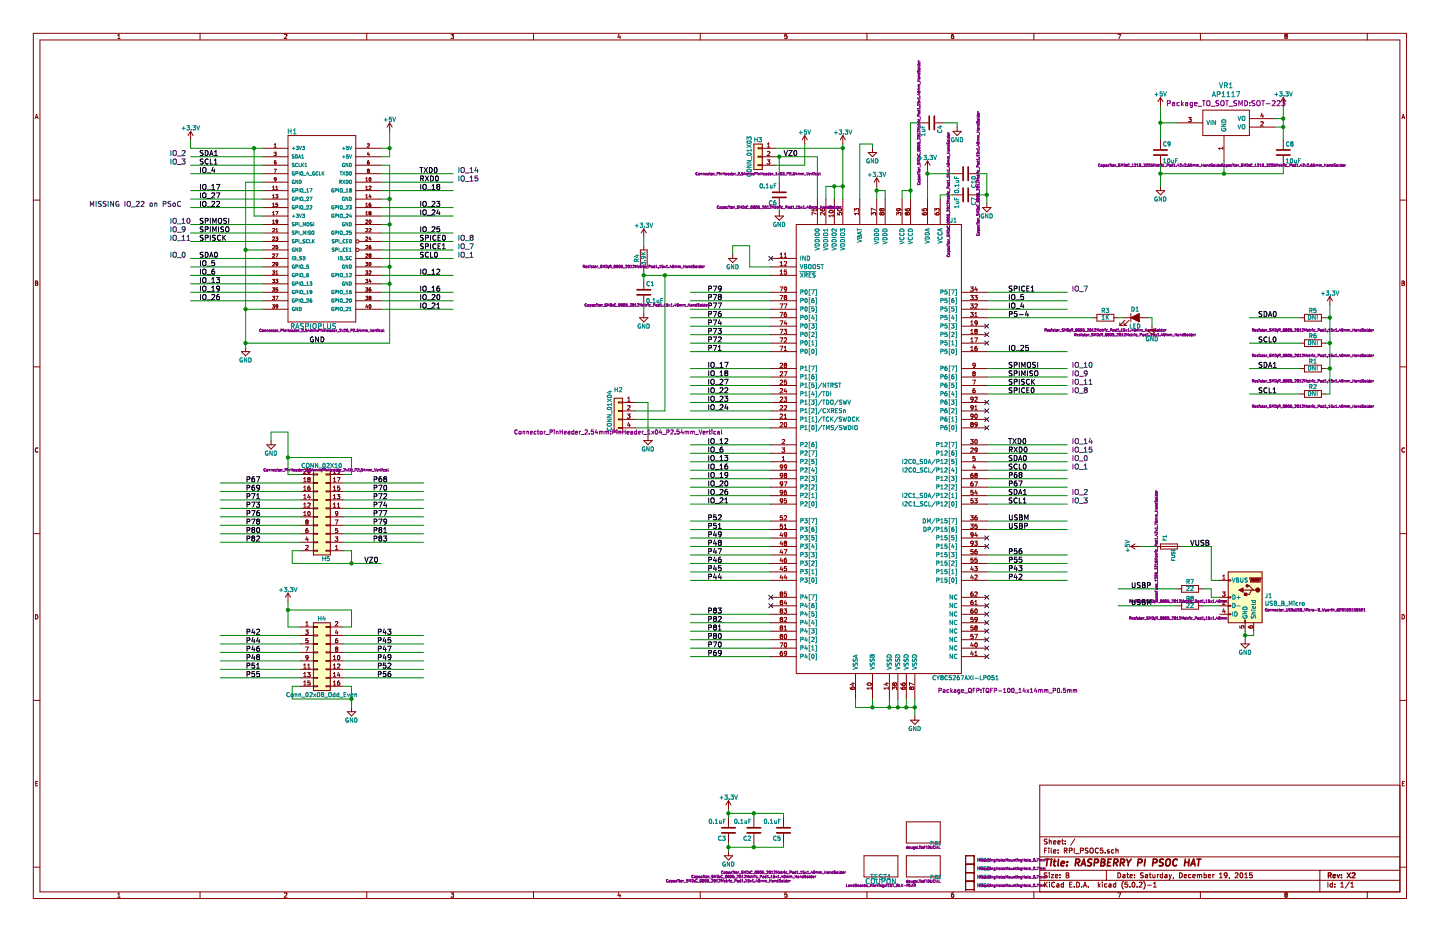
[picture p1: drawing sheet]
EESchema Schematic File Version 4
LIBS:RPI_PSOC5-cache
EELAYER 26 0
EELAYER END
$Descr B 17000 11000
encoding utf-8
Sheet 1 1
Title "RASPBERRY PI PSOC HAT"
Date "Saturday, December 19, 2015"
Rev "X2"
Comp ""
Comment1 ""
Comment2 ""
Comment3 ""
Comment4 ""
$EndDescr
Text Label 3650 4050 0    60   ~ 0
GND
Text Label 2350 1850 0    60   ~ 0
SDA1
Text Label 2350 1950 0    60   ~ 0
SCL1
Text Label 2350 2050 0    60   ~ 0
IO_4
Text Label 4950 2050 0    60   ~ 0
TXD0
Text Label 4950 2150 0    60   ~ 0
RXD0
Text Label 4950 2250 0    60   ~ 0
IO_18
Text Label 2350 2250 0    60   ~ 0
IO_17
Text Label 2350 2350 0    60   ~ 0
IO_27
Text Label 2350 2450 0    60   ~ 0
IO_22
Text Label 4950 2750 0    60   ~ 0
IO_25
Text Label 2350 2650 0    60   ~ 0
SPIMOSI
Text Label 2350 2750 0    60   ~ 0
SPIMISO
Text Label 2350 2850 0    60   ~ 0
SPISCK
Text Label 4950 2850 0    60   ~ 0
SPICE0
Text Label 4950 2950 0    60   ~ 0
SPICE1
$Comp
L RPI_PSOC5-rescue:COUPON-LandBoards TEST1
U 1 1
P 10400 10350
F 0 "TEST1" H 10400 10350 60  0000 C CNN
F 1 "COUPON" H 10400 10300 60  0000 C CNN
F 2 "LandBoards_Marking:TEST_BLK-REAR" H 10400 10250 30  0000 C CNN
F 3 "~" H 10400 10350 60  0000 C CNN
	1    10400 10350
	1    0    0    -1  
$EndComp
$Comp
L RPI_PSOC5-rescue:RASPIOPLUS-LandBoards_Conns H1
U 1 1
P 3800 2700
F 0 "H1" H 3450 3850 60  0000 C CNN
F 1 "RASPIOPLUS" H 3700 1550 60  0000 C CNN
F 2 "Connector_PinHeader_2.54mm:PinHeader_2x20_P2.54mm_Vertical" H 3800 1500 30  0000 C CNN
F 3 "~" H 3800 3050 60  0000 C CNN
	1    3800 2700
	1    0    0    -1  
$EndComp
Text Label 2350 3150 0    60   ~ 0
IO_5
Text Label 2350 3250 0    60   ~ 0
IO_6
Text Label 2350 3350 0    60   ~ 0
IO_13
Text Label 2350 3450 0    60   ~ 0
IO_19
Text Label 2350 3550 0    60   ~ 0
IO_26
Text Label 4950 3250 0    60   ~ 0
IO_12
Text Label 4950 3450 0    60   ~ 0
IO_16
Text Label 4950 3550 0    60   ~ 0
IO_20
Text Label 4950 3650 0    60   ~ 0
IO_21
$Comp
L RPI_PSOC5-rescue:MTG_HOLE-LandBoards MTG4
U 1 1
P 11450 10450
F 0 "MTG4" H 11530 10450 40  0000 L CNN
F 1 "CONN_1" H 11450 10505 30  0001 C CNN
F 2 "MountingHole:MountingHole_2.7mm" H 11950 10450 30  0000 C CNN
F 3 "" H 11450 10450 60  0000 C CNN
	1    11450 10450
	1    0    0    -1  
$EndComp
$Comp
L RPI_PSOC5-rescue:MTG_HOLE-LandBoards MTG3
U 1 1
P 11450 10350
F 0 "MTG3" H 11530 10350 40  0000 L CNN
F 1 "CONN_1" H 11450 10405 30  0001 C CNN
F 2 "MountingHole:MountingHole_2.7mm" H 11950 10350 30  0000 C CNN
F 3 "" H 11450 10350 60  0000 C CNN
	1    11450 10350
	1    0    0    -1  
$EndComp
$Comp
L RPI_PSOC5-rescue:MTG_HOLE-LandBoards MTG2
U 1 1
P 11450 10250
F 0 "MTG2" H 11530 10250 40  0000 L CNN
F 1 "CONN_1" H 11450 10305 30  0001 C CNN
F 2 "MountingHole:MountingHole_2.7mm" H 11950 10250 30  0000 C CNN
F 3 "" H 11450 10250 60  0000 C CNN
	1    11450 10250
	1    0    0    -1  
$EndComp
$Comp
L RPI_PSOC5-rescue:MTG_HOLE-LandBoards MTG1
U 1 1
P 11450 10150
F 0 "MTG1" H 11530 10150 40  0000 L CNN
F 1 "CONN_1" H 11450 10205 30  0001 C CNN
F 2 "MountingHole:MountingHole_2.7mm" H 11950 10150 30  0000 C CNN
F 3 "" H 11450 10150 60  0000 C CNN
	1    11450 10150
	1    0    0    -1  
$EndComp
Text Label 2350 3050 0    60   ~ 0
SDA0
Text Label 4950 3050 0    60   ~ 0
SCL0
$Comp
L Device:Fuse F1
U 1 1
P 13800 6450
F 0 "F1" H 13900 6500 40  0000 C CNN
F 1 "FUSE" H 13700 6400 40  0000 C CNN
F 2 "Fuse:Fuse_1206_3216Metric_Pad1.42x1.75mm_HandSolder" H 13800 6600 30  0000 C CNN
F 3 "~" H 13800 6450 60  0000 C CNN
	1    13800 6450
	0    -1   -1   0   
$EndComp
$Comp
L RPI_PSOC5-rescue:COUPON-LandBoards FID1
U 1 1
P 10900 9950
F 0 "FID1" H 10980 9950 40  0000 L CNN
F 1 "CONN_1" H 10900 10005 30  0001 C CNN
F 2 "dougsLib:FIDUCIAL" H 10900 9900 30  0000 C CNN
F 3 "" H 10900 9950 60  0000 C CNN
	1    10900 9950
	1    0    0    -1  
$EndComp
$Comp
L RPI_PSOC5-rescue:COUPON-LandBoards FID2
U 1 1
P 10900 10350
F 0 "FID2" H 10980 10350 40  0000 L CNN
F 1 "CONN_1" H 10900 10405 30  0001 C CNN
F 2 "dougsLib:FIDUCIAL" H 10900 10300 30  0000 C CNN
F 3 "" H 10900 10350 60  0000 C CNN
	1    10900 10350
	1    0    0    -1  
$EndComp
$Comp
L power:GND #PWR02
U 1 1
P 7650 5150
F 0 "#PWR02" H 7650 4900 50  0001 C CNN
F 1 "GND" H 7650 5000 50  0000 C CNN
F 2 "" H 7650 5150 60  0000 C CNN
F 3 "" H 7650 5150 60  0000 C CNN
	1    7650 5150
	1    0    0    -1  
$EndComp
Text Label 11900 4450 0    60   ~ 0
SPIMISO
Text Label 11900 4350 0    60   ~ 0
SPIMOSI
Text Label 11900 4550 0    60   ~ 0
SPISCK
Text Label 11900 4650 0    60   ~ 0
SPICE0
$Comp
L power:GND #PWR03
U 1 1
P 10800 8450
F 0 "#PWR03" H 10800 8200 50  0001 C CNN
F 1 "GND" H 10800 8300 50  0000 C CNN
F 2 "" H 10800 8450 60  0000 C CNN
F 3 "" H 10800 8450 60  0000 C CNN
	1    10800 8450
	1    0    0    -1  
$EndComp
$Comp
L power:+5V #PWR04
U 1 1
P 9500 1700
F 0 "#PWR04" H 9500 1550 50  0001 C CNN
F 1 "+5V" H 9500 1840 50  0000 C CNN
F 2 "" H 9500 1700 60  0000 C CNN
F 3 "" H 9500 1700 60  0000 C CNN
	1    9500 1700
	1    0    0    -1  
$EndComp
$Comp
L power:+3.3V #PWR05
U 1 1
P 2250 1650
F 0 "#PWR05" H 2250 1500 50  0001 C CNN
F 1 "+3.3V" H 2250 1790 50  0000 C CNN
F 2 "" H 2250 1650 60  0000 C CNN
F 3 "" H 2250 1650 60  0000 C CNN
	1    2250 1650
	1    0    0    -1  
$EndComp
$Comp
L power:+5V #PWR06
U 1 1
P 4600 1550
F 0 "#PWR06" H 4600 1400 50  0001 C CNN
F 1 "+5V" H 4600 1690 50  0000 C CNN
F 2 "" H 4600 1550 60  0000 C CNN
F 3 "" H 4600 1550 60  0000 C CNN
	1    4600 1550
	1    0    0    -1  
$EndComp
$Comp
L power:+3.3V #PWR08
U 1 1
P 9950 1700
F 0 "#PWR08" H 9950 1550 50  0001 C CNN
F 1 "+3.3V" H 9950 1840 50  0000 C CNN
F 2 "" H 9950 1700 60  0000 C CNN
F 3 "" H 9950 1700 60  0000 C CNN
	1    9950 1700
	1    0    0    -1  
$EndComp
$Comp
L power:GND #PWR010
U 1 1
P 11300 1500
F 0 "#PWR010" H 11300 1250 50  0001 C CNN
F 1 "GND" H 11300 1350 50  0000 C CNN
F 2 "" H 11300 1500 60  0000 C CNN
F 3 "" H 11300 1500 60  0000 C CNN
	1    11300 1500
	1    0    0    -1  
$EndComp
$Comp
L Connector_Generic:Conn_01x03 H3
U 1 1
P 8950 1850
F 0 "H3" H 8950 2050 50  0000 C CNN
F 1 "CONN_01X03" V 9050 1850 50  0000 C CNN
F 2 "Connector_PinHeader_2.54mm:PinHeader_1x03_P2.54mm_Vertical" H 8950 1650 30  0000 C CNN
F 3 "" H 8950 1850 60  0000 C CNN
	1    8950 1850
	-1   0    0    -1  
$EndComp
Text Label 11900 4150 0    60   ~ 0
IO_25
Text Label 9250 1850 0    60   ~ 0
VZ0
Text Label 11900 5450 0    60   ~ 0
SDA0
Text Label 11900 5550 0    60   ~ 0
SCL0
Text Label 11900 3650 0    60   ~ 0
IO_4
Text Label 11900 5250 0    60   ~ 0
TXD0
Text Label 11900 5350 0    60   ~ 0
RXD0
Text Label 8350 4450 0    60   ~ 0
IO_18
Text Label 8350 4350 0    60   ~ 0
IO_17
Text Label 8350 4550 0    60   ~ 0
IO_27
Text Label 11900 3450 0    60   ~ 0
SPICE1
Text Label 11900 3550 0    60   ~ 0
IO_5
Text Label 8350 5350 0    60   ~ 0
IO_6
Text Label 8350 5250 0    60   ~ 0
IO_12
Text Label 8350 5450 0    60   ~ 0
IO_13
Text Label 8350 5550 0    60   ~ 0
IO_16
Text Label 8350 5650 0    60   ~ 0
IO_19
Text Label 8350 5750 0    60   ~ 0
IO_20
Text Label 8350 5850 0    60   ~ 0
IO_26
Text Label 8350 5950 0    60   ~ 0
IO_21
Text Label 11900 6850 0    60   ~ 0
P42
Text Label 11900 6750 0    60   ~ 0
P43
Text Label 8350 6850 0    60   ~ 0
P44
Text Label 8350 6750 0    60   ~ 0
P45
Text Label 8350 6650 0    60   ~ 0
P46
Text Label 8350 6550 0    60   ~ 0
P47
Text Label 8350 6450 0    60   ~ 0
P48
Text Label 8350 6350 0    60   ~ 0
P49
Text Label 2900 7500 0    60   ~ 0
P42
Text Label 4450 7500 0    60   ~ 0
P43
Text Label 2900 7600 0    60   ~ 0
P44
Text Label 4450 7600 0    60   ~ 0
P45
Text Label 2900 7700 0    60   ~ 0
P46
Text Label 4450 7700 0    60   ~ 0
P47
Text Label 2900 7800 0    60   ~ 0
P48
Text Label 4450 7800 0    60   ~ 0
P49
Text Label 8350 6250 0    60   ~ 0
P51
Text Label 8350 6150 0    60   ~ 0
P52
Text Label 2900 7900 0    60   ~ 0
P51
Text Label 4450 7900 0    60   ~ 0
P52
NoConn ~ 11650 7750
NoConn ~ 11650 7650
NoConn ~ 11650 7550
NoConn ~ 11650 7450
NoConn ~ 11650 7350
NoConn ~ 11650 7250
NoConn ~ 11650 7150
NoConn ~ 11650 7050
Text Label 11900 6650 0    60   ~ 0
P55
Text Label 11900 6550 0    60   ~ 0
P56
Text Label 2900 8000 0    60   ~ 0
P55
Text Label 4450 8000 0    60   ~ 0
P56
$Comp
L power:GND #PWR012
U 1 1
P 4150 8350
F 0 "#PWR012" H 4150 8100 50  0001 C CNN
F 1 "GND" H 4150 8200 50  0000 C CNN
F 2 "" H 4150 8350 60  0000 C CNN
F 3 "" H 4150 8350 60  0000 C CNN
	1    4150 8350
	1    0    0    -1  
$EndComp
$Comp
L Connector_Generic:Conn_02x10_Odd_Even H5
U 1 1
P 3850 6100
F 0 "H5" H 3850 6600 50  0000 C CNN
F 1 "CONN_02X10" H 3900 5500 50  0000 C CNN
F 2 "Connector_PinHeader_2.54mm:PinHeader_2x10_P2.54mm_Vertical" H 3850 5550 30  0000 C CNN
F 3 "" H 3850 4900 60  0000 C CNN
	1    3850 6100
	-1   0    0    1   
$EndComp
$Comp
L power:GND #PWR013
U 1 1
P 3200 5200
F 0 "#PWR013" H 3200 4950 50  0001 C CNN
F 1 "GND" H 3200 5050 50  0000 C CNN
F 2 "" H 3200 5200 60  0000 C CNN
F 3 "" H 3200 5200 60  0000 C CNN
	1    3200 5200
	1    0    0    -1  
$EndComp
Text Label 4300 6650 0    60   ~ 0
VZ0
Text Label 11900 5750 0    60   ~ 0
P67
Text Label 11900 5650 0    60   ~ 0
P68
Text Label 2900 5700 0    60   ~ 0
P67
Text Label 4400 5700 0    60   ~ 0
P68
Text Label 8350 7750 0    60   ~ 0
P69
Text Label 8350 7650 0    60   ~ 0
P70
Text Label 8350 4150 0    60   ~ 0
P71
Text Label 8350 4050 0    60   ~ 0
P72
Text Label 8350 3950 0    60   ~ 0
P73
Text Label 8350 3850 0    60   ~ 0
P74
Text Label 8350 3750 0    60   ~ 0
P76
Text Label 8350 3650 0    60   ~ 0
P77
Text Label 2900 5900 0    60   ~ 0
P71
Text Label 4400 5900 0    60   ~ 0
P72
Text Label 2900 6000 0    60   ~ 0
P73
Text Label 4400 6000 0    60   ~ 0
P74
Text Label 2900 6100 0    60   ~ 0
P76
Text Label 4400 6100 0    60   ~ 0
P77
Text Label 2900 5800 0    60   ~ 0
P69
Text Label 4400 5800 0    60   ~ 0
P70
Text Label 8350 3550 0    60   ~ 0
P78
Text Label 8350 3450 0    60   ~ 0
P79
Text Label 2900 6200 0    60   ~ 0
P78
Text Label 4400 6200 0    60   ~ 0
P79
Text Label 8350 7550 0    60   ~ 0
P80
Text Label 8350 7450 0    60   ~ 0
P81
Text Label 8350 7350 0    60   ~ 0
P82
Text Label 8350 7250 0    60   ~ 0
P83
Text Label 2900 6300 0    60   ~ 0
P80
Text Label 4400 6300 0    60   ~ 0
P81
Text Label 2900 6400 0    60   ~ 0
P82
Text Label 4400 6400 0    60   ~ 0
P83
NoConn ~ 9100 3050
NoConn ~ 11650 4750
NoConn ~ 11650 4850
NoConn ~ 11650 4950
NoConn ~ 11650 5050
$Comp
L power:GND #PWR015
U 1 1
P 10300 1750
F 0 "#PWR015" H 10300 1500 50  0001 C CNN
F 1 "GND" H 10300 1600 50  0000 C CNN
F 2 "" H 10300 1750 60  0000 C CNN
F 3 "" H 10300 1750 60  0000 C CNN
	1    10300 1750
	1    0    0    -1  
$EndComp
$Comp
L Device:R R4
U 1 1
P 7600 3050
F 0 "R4" V 7680 3050 50  0000 C CNN
F 1 "3.9K" V 7600 3050 50  0000 C CNN
F 2 "Resistor_SMD:R_0805_2012Metric_Pad1.15x1.40mm_HandSolder" H 7600 3150 30  0000 C CNN
F 3 "" H 7600 3050 30  0000 C CNN
	1    7600 3050
	-1   0    0    1   
$EndComp
$Comp
L power:+3.3V #PWR016
U 1 1
P 7600 2800
F 0 "#PWR016" H 7600 2650 50  0001 C CNN
F 1 "+3.3V" H 7600 2940 50  0000 C CNN
F 2 "" H 7600 2800 60  0000 C CNN
F 3 "" H 7600 2800 60  0000 C CNN
	1    7600 2800
	1    0    0    -1  
$EndComp
$Comp
L Device:C C1
U 1 1
P 7600 3450
F 0 "C1" H 7625 3550 50  0000 L CNN
F 1 "0.1uF" H 7625 3350 50  0000 L CNN
F 2 "Capacitor_SMD:C_0805_2012Metric_Pad1.15x1.40mm_HandSolder" H 7638 3300 30  0000 C CNN
F 3 "" H 7600 3450 60  0000 C CNN
	1    7600 3450
	1    0    0    -1  
$EndComp
$Comp
L power:GND #PWR017
U 1 1
P 7600 3700
F 0 "#PWR017" H 7600 3450 50  0001 C CNN
F 1 "GND" H 7600 3550 50  0000 C CNN
F 2 "" H 7600 3700 60  0000 C CNN
F 3 "" H 7600 3700 60  0000 C CNN
	1    7600 3700
	1    0    0    -1  
$EndComp
$Comp
L Device:R R3
U 1 1
P 13050 3750
F 0 "R3" V 13130 3750 50  0000 C CNN
F 1 "1K" V 13050 3750 50  0000 C CNN
F 2 "Resistor_SMD:R_0805_2012Metric_Pad1.15x1.40mm_HandSolder" V 12900 3750 30  0000 C CNN
F 3 "" H 13050 3750 30  0000 C CNN
	1    13050 3750
	0    -1   -1   0   
$EndComp
$Comp
L Device:LED_ALT D1
U 1 1
P 13400 3750
F 0 "D1" H 13400 3850 50  0000 C CNN
F 1 "LED" H 13400 3650 50  0000 C CNN
F 2 "Resistor_SMD:R_0805_2012Metric_Pad1.15x1.40mm_HandSolder" H 13400 3550 30  0000 C CNN
F 3 "" H 13400 3750 60  0000 C CNN
	1    13400 3750
	1    0    0    -1  
$EndComp
$Comp
L power:GND #PWR018
U 1 1
P 13600 3850
F 0 "#PWR018" H 13600 3600 50  0001 C CNN
F 1 "GND" H 13600 3700 50  0000 C CNN
F 2 "" H 13600 3850 60  0000 C CNN
F 3 "" H 13600 3850 60  0000 C CNN
	1    13600 3850
	1    0    0    -1  
$EndComp
$Comp
L power:GND #PWR019
U 1 1
P 8650 3000
F 0 "#PWR019" H 8650 2750 50  0001 C CNN
F 1 "GND" H 8650 2850 50  0000 C CNN
F 2 "" H 8650 3000 60  0000 C CNN
F 3 "" H 8650 3000 60  0000 C CNN
	1    8650 3000
	1    0    0    -1  
$EndComp
$Comp
L Device:C C10
U 1 1
P 11400 2050
F 0 "C10" H 11425 2150 50  0000 L CNN
F 1 "0.1uF" H 11425 1950 50  0000 L CNN
F 2 "Capacitor_SMD:C_0805_2012Metric_Pad1.15x1.40mm_HandSolder" H 11400 2200 30  0000 C CNN
F 3 "" H 11400 2050 60  0000 C CNN
	1    11400 2050
	0    1    1    0   
$EndComp
$Comp
L Device:C C4
U 1 1
P 11000 1450
F 0 "C4" H 11025 1550 50  0000 L CNN
F 1 "1uF" H 11025 1350 50  0000 L CNN
F 2 "Capacitor_SMD:C_0805_2012Metric_Pad1.15x1.40mm_HandSolder" H 11000 1300 30  0000 C CNN
F 3 "" H 11000 1450 60  0000 C CNN
	1    11000 1450
	0    1    1    0   
$EndComp
$Comp
L Device:C C7
U 1 1
P 11400 2300
F 0 "C7" H 11425 2400 50  0000 L CNN
F 1 "1uF" H 11425 2200 50  0000 L CNN
F 2 "Capacitor_SMD:C_0805_2012Metric_Pad1.15x1.40mm_HandSolder" H 11400 2100 30  0000 C CNN
F 3 "" H 11400 2300 60  0000 C CNN
	1    11400 2300
	0    1    1    0   
$EndComp
Text Label 11900 3750 0    60   ~ 0
P5-4
Wire Wire Line
	2250 1750 3000 1750
Connection ~ 3000 1750
Wire Wire Line
	3100 1950 2250 1950
Wire Wire Line
	3100 2050 2250 2050
Wire Wire Line
	3100 2250 2250 2250
Wire Wire Line
	3100 2350 2250 2350
Wire Wire Line
	3100 2450 2250 2450
Wire Wire Line
	3100 1850 2250 1850
Wire Wire Line
	3100 2650 2250 2650
Wire Wire Line
	3100 2750 2250 2750
Wire Wire Line
	3100 3150 2250 3150
Wire Wire Line
	5350 2050 4500 2050
Wire Wire Line
	5350 2150 4500 2150
Wire Wire Line
	5350 2250 4500 2250
Wire Wire Line
	5350 2450 4500 2450
Wire Wire Line
	5350 2550 4500 2550
Wire Wire Line
	5350 2750 4500 2750
Wire Wire Line
	5350 2850 4500 2850
Wire Wire Line
	5350 2950 4500 2950
Wire Wire Line
	3000 1750 3000 2550
Wire Wire Line
	3000 2550 3100 2550
Wire Wire Line
	3100 2150 2900 2150
Wire Wire Line
	2900 2150 2900 2950
Wire Wire Line
	2900 2950 3100 2950
Wire Wire Line
	4600 4050 2900 4050
Wire Wire Line
	4600 1950 4600 2350
Wire Wire Line
	4600 1950 4500 1950
Connection ~ 2900 2950
Wire Wire Line
	4500 2350 4600 2350
Connection ~ 4600 2350
Wire Wire Line
	4500 2650 4600 2650
Connection ~ 4600 2650
Wire Wire Line
	4500 3150 4600 3150
Connection ~ 4600 3150
Wire Wire Line
	4500 3350 4600 3350
Connection ~ 4600 3350
Wire Wire Line
	3100 3650 2900 3650
Connection ~ 2900 3650
Wire Wire Line
	3100 2850 2250 2850
Wire Wire Line
	3100 3250 2250 3250
Wire Wire Line
	3100 3350 2250 3350
Wire Wire Line
	3100 3450 2250 3450
Wire Wire Line
	3100 3550 2250 3550
Wire Wire Line
	5350 3250 4500 3250
Wire Wire Line
	5350 3550 4500 3550
Wire Wire Line
	5350 3650 4500 3650
Wire Wire Line
	5350 3450 4500 3450
Wire Wire Line
	2250 1750 2250 1650
Wire Wire Line
	3100 3050 2250 3050
Wire Wire Line
	4500 3050 5350 3050
Wire Wire Line
	4500 1850 4600 1850
Wire Wire Line
	4600 1850 4600 1750
Wire Wire Line
	4500 1750 4600 1750
Connection ~ 4600 1750
Wire Wire Line
	9100 5050 7500 5050
Wire Wire Line
	7500 4950 9100 4950
Wire Wire Line
	7500 4750 7650 4750
Wire Wire Line
	7650 4750 7650 5150
Wire Wire Line
	11650 4650 12600 4650
Wire Wire Line
	12600 4550 11650 4550
Wire Wire Line
	12600 4450 11650 4450
Wire Wire Line
	11650 4350 12600 4350
Wire Wire Line
	10500 8350 10500 8250
Wire Wire Line
	10100 8350 10300 8350
Wire Wire Line
	10800 8250 10800 8350
Wire Wire Line
	10700 8250 10700 8350
Connection ~ 10700 8350
Wire Wire Line
	10600 8250 10600 8350
Connection ~ 10600 8350
Connection ~ 10800 8350
Wire Wire Line
	10350 2200 10350 2250
Wire Wire Line
	10450 2350 10450 2250
Wire Wire Line
	10450 2250 10350 2250
Connection ~ 10350 2250
Wire Wire Line
	9750 2200 9750 2350
Wire Wire Line
	9850 2200 9750 2200
Wire Wire Line
	9950 1700 9950 1750
Wire Wire Line
	9650 1850 9650 2350
Wire Wire Line
	9500 1700 9500 1950
Wire Wire Line
	10650 2350 10650 2250
Wire Wire Line
	10650 2250 10750 2250
Wire Wire Line
	10750 1450 10850 1450
Wire Wire Line
	10750 1450 10750 2250
Connection ~ 10750 2250
Wire Wire Line
	11300 1450 11300 1500
Wire Wire Line
	11150 1450 11300 1450
Wire Wire Line
	11100 2350 11100 2300
Wire Wire Line
	11100 2300 11250 2300
Wire Wire Line
	11550 2300 11650 2300
Wire Wire Line
	11650 2050 11650 2300
Wire Wire Line
	10950 2000 10950 2050
Connection ~ 11650 2300
Wire Wire Line
	11550 2050 11650 2050
Wire Wire Line
	11250 2050 10950 2050
Wire Wire Line
	9150 1950 9500 1950
Wire Wire Line
	11650 4150 12600 4150
Wire Wire Line
	11650 5450 12600 5450
Wire Wire Line
	11650 5550 12600 5550
Wire Wire Line
	11650 3650 12600 3650
Wire Wire Line
	11650 5250 12600 5250
Wire Wire Line
	11650 5350 12600 5350
Wire Wire Line
	8150 4350 9100 4350
Wire Wire Line
	8150 4450 9100 4450
Wire Wire Line
	8150 4550 9100 4550
Wire Wire Line
	11650 3450 12600 3450
Wire Wire Line
	11650 3550 12600 3550
Wire Wire Line
	8150 5350 9100 5350
Wire Wire Line
	8150 5250 9100 5250
Wire Wire Line
	8150 5450 9100 5450
Wire Wire Line
	8150 5550 9100 5550
Wire Wire Line
	8150 5750 9100 5750
Wire Wire Line
	8150 5650 9100 5650
Wire Wire Line
	8150 5950 9100 5950
Wire Wire Line
	8150 5850 9100 5850
Wire Wire Line
	8150 6150 9100 6150
Wire Wire Line
	8150 6350 9100 6350
Wire Wire Line
	8150 6250 9100 6250
Wire Wire Line
	8150 6550 9100 6550
Wire Wire Line
	8150 6450 9100 6450
Wire Wire Line
	8150 6650 9100 6650
Wire Wire Line
	8150 6850 9100 6850
Wire Wire Line
	8150 6750 9100 6750
Wire Wire Line
	11650 6650 12600 6650
Wire Wire Line
	11650 6550 12600 6550
Wire Wire Line
	11650 6850 12600 6850
Wire Wire Line
	11650 6750 12600 6750
Wire Wire Line
	4050 7900 5000 7900
Wire Wire Line
	2600 7500 3550 7500
Wire Wire Line
	2600 7800 3550 7800
Wire Wire Line
	2600 7700 3550 7700
Wire Wire Line
	2600 7600 3550 7600
Wire Wire Line
	4050 8000 5000 8000
Wire Wire Line
	4050 7500 5000 7500
Wire Wire Line
	4050 7800 5000 7800
Wire Wire Line
	4050 7700 5000 7700
Wire Wire Line
	4050 7600 5000 7600
Wire Wire Line
	2600 7900 3550 7900
Wire Wire Line
	2600 8000 3550 8000
Wire Wire Line
	8150 7250 9100 7250
Wire Wire Line
	8150 7450 9100 7450
Wire Wire Line
	8150 7350 9100 7350
Wire Wire Line
	8150 7550 9100 7550
Wire Wire Line
	8150 7750 9100 7750
Wire Wire Line
	8150 7650 9100 7650
Wire Wire Line
	11650 5650 12600 5650
Wire Wire Line
	11650 5850 12600 5850
Wire Wire Line
	11650 5750 12600 5750
Wire Wire Line
	11650 5950 12600 5950
Wire Wire Line
	4050 8100 4150 8100
Wire Wire Line
	3450 8100 3550 8100
Wire Wire Line
	3450 8250 4150 8250
Connection ~ 4150 8250
Wire Wire Line
	2600 5700 3550 5700
Wire Wire Line
	2600 6100 3550 6100
Wire Wire Line
	2600 6000 3550 6000
Wire Wire Line
	2600 5900 3550 5900
Wire Wire Line
	2600 6200 3550 6200
Wire Wire Line
	2600 6300 3550 6300
Wire Wire Line
	2600 5800 3550 5800
Wire Wire Line
	3450 6500 3550 6500
Wire Wire Line
	3450 6650 4150 6650
Wire Wire Line
	4050 6500 4150 6500
Connection ~ 4150 6650
Wire Wire Line
	4050 5700 5000 5700
Wire Wire Line
	4050 6000 5000 6000
Wire Wire Line
	4050 5900 5000 5900
Wire Wire Line
	4050 5800 5000 5800
Wire Wire Line
	4050 6100 5000 6100
Wire Wire Line
	4050 6200 5000 6200
Wire Wire Line
	4050 6300 5000 6300
Wire Wire Line
	4050 7400 4150 7400
Wire Wire Line
	4150 7400 4150 7200
Wire Wire Line
	4150 7200 3400 7200
Wire Wire Line
	3550 7400 3400 7400
Wire Wire Line
	3400 7400 3400 7200
Connection ~ 3400 7200
Wire Wire Line
	4150 5400 4150 5600
Wire Wire Line
	3400 5100 3400 5400
Wire Wire Line
	3400 5600 3400 5400
Connection ~ 3400 5400
Wire Wire Line
	3400 5600 3550 5600
Wire Wire Line
	4150 5600 4050 5600
Wire Wire Line
	8150 3850 9100 3850
Wire Wire Line
	8150 3950 9100 3950
Wire Wire Line
	8150 4050 9100 4050
Wire Wire Line
	8150 4150 9100 4150
Wire Wire Line
	8150 3450 9100 3450
Wire Wire Line
	8150 3550 9100 3550
Wire Wire Line
	8150 3650 9100 3650
Wire Wire Line
	8150 3750 9100 3750
Wire Wire Line
	3450 6500 3450 6650
Wire Wire Line
	4150 6500 4150 6650
Wire Wire Line
	2600 6400 3550 6400
Wire Wire Line
	4050 6400 5000 6400
Wire Wire Line
	7850 4850 7500 4850
Wire Wire Line
	7600 3250 7850 3250
Wire Wire Line
	7850 3250 7850 4850
Wire Wire Line
	10300 8250 10300 8350
Connection ~ 10500 8350
Wire Wire Line
	8850 3150 9100 3150
Wire Wire Line
	10100 8350 10100 8250
Connection ~ 10300 8350
Wire Wire Line
	10150 2350 10150 1700
Wire Wire Line
	10150 1700 10300 1700
Wire Wire Line
	10300 1700 10300 1750
Connection ~ 7850 3250
Wire Wire Line
	7600 2900 7600 2800
Wire Wire Line
	7600 3200 7600 3250
Connection ~ 7600 3250
Wire Wire Line
	7600 3600 7600 3700
Wire Wire Line
	11650 3750 12900 3750
Wire Wire Line
	13200 3750 13250 3750
Wire Wire Line
	13550 3750 13600 3750
Wire Wire Line
	13600 3750 13600 3850
Connection ~ 9950 1750
Wire Wire Line
	8850 3150 8850 2900
Wire Wire Line
	8850 2900 8650 2900
Wire Wire Line
	8650 2900 8650 3000
NoConn ~ 11650 6350
$Comp
L power:GND #PWR020
U 1 1
P 11650 2400
F 0 "#PWR020" H 11650 2150 50  0001 C CNN
F 1 "GND" H 11650 2250 50  0000 C CNN
F 2 "" H 11650 2400 60  0000 C CNN
F 3 "" H 11650 2400 60  0000 C CNN
	1    11650 2400
	1    0    0    -1  
$EndComp
$Comp
L power:GND #PWR021
U 1 1
P 2900 4100
F 0 "#PWR021" H 2900 3850 50  0001 C CNN
F 1 "GND" H 2900 3950 50  0000 C CNN
F 2 "" H 2900 4100 60  0000 C CNN
F 3 "" H 2900 4100 60  0000 C CNN
	1    2900 4100
	1    0    0    -1  
$EndComp
Connection ~ 2900 4050
Connection ~ 10950 2050
NoConn ~ 9100 7050
NoConn ~ 9100 7150
NoConn ~ 11650 6450
NoConn ~ 11650 3850
NoConn ~ 11650 3950
NoConn ~ 11650 4050
$Comp
L Connector_Generic:Conn_01x04 H2
U 1 1
P 7300 4850
F 0 "H2" H 7300 5100 50  0000 C CNN
F 1 "CONN_01X04" V 7400 4850 50  0000 C CNN
F 2 "Connector_PinHeader_2.54mm:PinHeader_1x04_P2.54mm_Vertical" H 7300 4600 50  0000 C CNN
F 3 "" H 7300 4850 50  0000 C CNN
	1    7300 4850
	-1   0    0    -1  
$EndComp
Wire Wire Line
	3000 1750 3100 1750
Wire Wire Line
	2900 2950 2900 3650
Wire Wire Line
	4600 2350 4600 2650
Wire Wire Line
	4600 2650 4600 3150
Wire Wire Line
	4600 3150 4600 3350
Wire Wire Line
	4600 3350 4600 4050
Wire Wire Line
	2900 3650 2900 4050
Wire Wire Line
	4600 1750 4600 1550
Wire Wire Line
	10700 8350 10800 8350
Wire Wire Line
	10600 8350 10700 8350
Wire Wire Line
	10800 8350 10800 8450
Wire Wire Line
	10350 2250 10350 2350
Wire Wire Line
	10750 2250 10750 2350
Wire Wire Line
	11650 2300 11650 2400
Wire Wire Line
	4150 8100 4150 8250
Wire Wire Line
	3450 8100 3450 8250
Wire Wire Line
	4150 8250 4150 8350
Wire Wire Line
	4150 6650 4500 6650
Wire Wire Line
	3400 7200 3400 7100
Wire Wire Line
	3400 5400 4150 5400
Wire Wire Line
	10500 8350 10600 8350
Wire Wire Line
	10300 8350 10500 8350
Wire Wire Line
	7850 3250 9100 3250
Wire Wire Line
	7600 3250 7600 3300
Wire Wire Line
	9850 2200 9850 2350
Wire Wire Line
	9950 1750 9950 2200
Wire Wire Line
	2900 4050 2900 4100
Wire Wire Line
	10950 2050 10950 2350
Text Label 11900 5850 0    60   ~ 0
SDA1
Text Label 11900 5950 0    60   ~ 0
SCL1
$Comp
L Device:R R8
U 1 1
P 14050 7150
F 0 "R8" V 14130 7150 50  0000 C CNN
F 1 "22" V 14050 7150 50  0000 C CNN
F 2 "Resistor_SMD:R_0805_2012Metric_Pad1.15x1.40mm_HandSolder" V 13900 7150 30  0000 C CNN
F 3 "" H 14050 7150 30  0000 C CNN
	1    14050 7150
	0    -1   -1   0   
$EndComp
$Comp
L Device:R R7
U 1 1
P 14050 6950
F 0 "R7" V 14130 6950 50  0000 C CNN
F 1 "22" V 14050 6950 50  0000 C CNN
F 2 "Resistor_SMD:R_0805_2012Metric_Pad1.15x1.40mm_HandSolder" V 13900 6950 30  0000 C CNN
F 3 "" H 14050 6950 30  0000 C CNN
	1    14050 6950
	0    -1   -1   0   
$EndComp
Wire Wire Line
	14300 6950 14200 6950
Wire Wire Line
	13900 7150 13200 7150
Wire Wire Line
	13900 6950 13200 6950
Text Label 13350 7150 0    60   ~ 0
USBM
Text Label 13350 6950 0    60   ~ 0
USBP
Wire Wire Line
	12600 6150 11650 6150
Wire Wire Line
	12600 6250 11650 6250
Text Label 11900 6150 0    60   ~ 0
USBM
Text Label 11900 6250 0    60   ~ 0
USBP
Wire Wire Line
	14300 6850 14400 6850
Wire Wire Line
	13650 6450 13450 6450
$Comp
L power:+5V #PWR01
U 1 1
P 13450 6450
F 0 "#PWR01" H 13450 6300 50  0001 C CNN
F 1 "+5V" H 13450 6590 50  0000 C CNN
F 2 "" H 13450 6450 60  0000 C CNN
F 3 "" H 13450 6450 60  0000 C CNN
	1    13450 6450
	0    -1   -1   0   
$EndComp
$Comp
L power:GND #PWR07
U 1 1
P 14700 7550
F 0 "#PWR07" H 14700 7300 50  0001 C CNN
F 1 "GND" H 14700 7400 50  0000 C CNN
F 2 "" H 14700 7550 60  0000 C CNN
F 3 "" H 14700 7550 60  0000 C CNN
	1    14700 7550
	1    0    0    -1  
$EndComp
Wire Wire Line
	14700 7450 14700 7500
$Comp
L power:+5V #PWR011
U 1 1
P 13700 1250
F 0 "#PWR011" H 13700 1100 50  0001 C CNN
F 1 "+5V" H 13700 1390 50  0000 C CNN
F 2 "" H 13700 1250 60  0000 C CNN
F 3 "" H 13700 1250 60  0000 C CNN
	1    13700 1250
	1    0    0    -1  
$EndComp
$Comp
L RPI_PSOC5-rescue:AP1117-LandBoards_Semis VR1
U 1 1
P 14550 1400
F 0 "VR1" H 14475 1793 60  0000 C CNN
F 1 "AP1117" H 14475 1687 60  0000 C CNN
F 2 "Package_TO_SOT_SMD:SOT-223" H 14475 1581 60  0000 C CNN
F 3 "" H 14550 1400 60  0000 C CNN
	1    14550 1400
	1    0    0    -1  
$EndComp
Wire Wire Line
	13900 1450 13700 1450
Wire Wire Line
	13700 1250 13700 1450
Wire Wire Line
	13700 1450 13700 1650
Connection ~ 13700 1450
Wire Wire Line
	15050 1500 15150 1500
Wire Wire Line
	15150 1500 15150 1400
Wire Wire Line
	15150 1400 15050 1400
$Comp
L power:GND #PWR022
U 1 1
P 13700 2200
F 0 "#PWR022" H 13700 1950 50  0001 C CNN
F 1 "GND" H 13700 2050 50  0000 C CNN
F 2 "" H 13700 2200 60  0000 C CNN
F 3 "" H 13700 2200 60  0000 C CNN
	1    13700 2200
	1    0    0    -1  
$EndComp
Wire Wire Line
	14450 1900 14450 2050
Wire Wire Line
	15150 1400 15150 1250
Connection ~ 15150 1400
$Comp
L Device:C C9
U 1 1
P 13700 1800
F 0 "C9" H 13725 1900 50  0000 L CNN
F 1 "10uF" H 13725 1700 50  0000 L CNN
F 2 "Capacitor_SMD:C_1210_3225Metric_Pad1.42x2.65mm_HandSolder" H 13700 1650 30  0000 C CNN
F 3 "" H 13700 1800 60  0000 C CNN
	1    13700 1800
	1    0    0    -1  
$EndComp
$Comp
L Device:C C8
U 1 1
P 15150 1800
F 0 "C8" H 15175 1900 50  0000 L CNN
F 1 "10uF" H 15175 1700 50  0000 L CNN
F 2 "Capacitor_SMD:C_1210_3225Metric_Pad1.42x2.65mm_HandSolder" H 15150 1650 30  0000 C CNN
F 3 "" H 15150 1800 60  0000 C CNN
	1    15150 1800
	1    0    0    -1  
$EndComp
Wire Wire Line
	15150 1500 15150 1650
Connection ~ 15150 1500
Wire Wire Line
	15150 1950 15150 2050
Wire Wire Line
	15150 2050 14450 2050
Wire Wire Line
	13700 2050 13700 2200
Wire Wire Line
	13700 1950 13700 2050
Wire Wire Line
	13700 2050 14450 2050
Connection ~ 14450 2050
Connection ~ 13700 2050
$Comp
L power:+3.3V #PWR024
U 1 1
P 15150 1250
F 0 "#PWR024" H 15150 1100 50  0001 C CNN
F 1 "+3.3V" H 15150 1390 50  0000 C CNN
F 2 "" H 15150 1250 60  0000 C CNN
F 3 "" H 15150 1250 60  0000 C CNN
	1    15150 1250
	1    0    0    -1  
$EndComp
$Comp
L Connector_Generic:Conn_02x08_Odd_Even H4
U 1 1
P 3750 7700
F 0 "H4" H 3800 8100 50  0000 C CNN
F 1 "Conn_02x08_Odd_Even" H 3800 7200 50  0000 C CNN
F 2 "Connector_PinHeader_2.54mm:PinHeader_2x08_P2.54mm_Vertical" H 3750 7700 50  0001 C CNN
F 3 "~" H 3750 7700 50  0001 C CNN
	1    3750 7700
	1    0    0    -1  
$EndComp
$Comp
L RPI_PSOC5-rescue:CY8C5888AXI-LP096-LandBoards_Semis U1
U 1 1
P 10450 5300
F 0 "U1" H 11250 8000 50  0000 C CNN
F 1 "CY8C5267AXI-LP051" H 11400 2600 50  0000 C CNN
F 2 "Package_QFP:TQFP-100_14x14mm_P0.5mm" H 11900 2450 50  0000 C CNN
F 3 "DOCUMENTATION" H 10450 5300 50  0001 C CNN
	1    10450 5300
	1    0    0    -1  
$EndComp
Wire Wire Line
	9150 1750 9950 1750
Wire Wire Line
	9150 1850 9200 1850
$Comp
L power:+3.3V #PWR0101
U 1 1
P 3400 7100
F 0 "#PWR0101" H 3400 6950 50  0001 C CNN
F 1 "+3.3V" H 3400 7240 50  0000 C CNN
F 2 "" H 3400 7100 60  0000 C CNN
F 3 "" H 3400 7100 60  0000 C CNN
	1    3400 7100
	1    0    0    -1  
$EndComp
Wire Wire Line
	3200 5200 3200 5100
Wire Wire Line
	3200 5100 3400 5100
$Comp
L Device:R R5
U 1 1
P 15500 3750
F 0 "R5" V 15580 3750 50  0000 C CNN
F 1 "DNI" V 15500 3750 50  0000 C CNN
F 2 "Resistor_SMD:R_0805_2012Metric_Pad1.15x1.40mm_HandSolder" V 15350 3750 30  0000 C CNN
F 3 "" H 15500 3750 30  0000 C CNN
	1    15500 3750
	0    -1   -1   0   
$EndComp
$Comp
L Device:R R6
U 1 1
P 15500 4050
F 0 "R6" V 15580 4050 50  0000 C CNN
F 1 "DNI" V 15500 4050 50  0000 C CNN
F 2 "Resistor_SMD:R_0805_2012Metric_Pad1.15x1.40mm_HandSolder" V 15350 4050 30  0000 C CNN
F 3 "" H 15500 4050 30  0000 C CNN
	1    15500 4050
	0    -1   -1   0   
$EndComp
$Comp
L Device:R R1
U 1 1
P 15500 4350
F 0 "R1" V 15580 4350 50  0000 C CNN
F 1 "DNI" V 15500 4350 50  0000 C CNN
F 2 "Resistor_SMD:R_0805_2012Metric_Pad1.15x1.40mm_HandSolder" V 15350 4350 30  0000 C CNN
F 3 "" H 15500 4350 30  0000 C CNN
	1    15500 4350
	0    -1   -1   0   
$EndComp
$Comp
L Device:R R2
U 1 1
P 15500 4650
F 0 "R2" V 15580 4650 50  0000 C CNN
F 1 "DNI" V 15500 4650 50  0000 C CNN
F 2 "Resistor_SMD:R_0805_2012Metric_Pad1.15x1.40mm_HandSolder" V 15350 4650 30  0000 C CNN
F 3 "" H 15500 4650 30  0000 C CNN
	1    15500 4650
	0    -1   -1   0   
$EndComp
Wire Wire Line
	15650 4650 15700 4650
Wire Wire Line
	15700 4650 15700 4350
Wire Wire Line
	15650 3750 15700 3750
Connection ~ 15700 3750
Wire Wire Line
	15700 3750 15700 3600
Wire Wire Line
	15650 4050 15700 4050
Connection ~ 15700 4050
Wire Wire Line
	15700 4050 15700 3750
Wire Wire Line
	15650 4350 15700 4350
Connection ~ 15700 4350
Wire Wire Line
	15700 4350 15700 4050
$Comp
L power:+3.3V #PWR014
U 1 1
P 15700 3600
F 0 "#PWR014" H 15700 3450 50  0001 C CNN
F 1 "+3.3V" H 15700 3740 50  0000 C CNN
F 2 "" H 15700 3600 60  0000 C CNN
F 3 "" H 15700 3600 60  0000 C CNN
	1    15700 3600
	1    0    0    -1  
$EndComp
Wire Wire Line
	15350 4650 14750 4650
Wire Wire Line
	15350 4350 14750 4350
Wire Wire Line
	15350 4050 14750 4050
Wire Wire Line
	15350 3750 14750 3750
Text Label 14850 3750 0    60   ~ 0
SDA0
Text Label 14850 4650 0    60   ~ 0
SCL1
Text Label 14850 4350 0    60   ~ 0
SDA1
Text Label 14850 4050 0    60   ~ 0
SCL0
Text Label 8350 4750 0    60   ~ 0
IO_23
Text Label 8350 4850 0    60   ~ 0
IO_24
Wire Wire Line
	8150 4750 9100 4750
Wire Wire Line
	8150 4850 9100 4850
Text Label 4950 2450 0    60   ~ 0
IO_23
Text Label 4950 2550 0    60   ~ 0
IO_24
Wire Wire Line
	9850 2200 9950 2200
Connection ~ 9850 2200
Connection ~ 9950 2200
Wire Wire Line
	9950 2200 9950 2350
$Comp
L power:+3.3V #PWR0102
U 1 1
P 10350 2200
F 0 "#PWR0102" H 10350 2050 50  0001 C CNN
F 1 "+3.3V" H 10350 2340 50  0000 C CNN
F 2 "" H 10350 2200 60  0000 C CNN
F 3 "" H 10350 2200 60  0000 C CNN
	1    10350 2200
	1    0    0    -1  
$EndComp
$Comp
L power:+3.3V #PWR0103
U 1 1
P 10950 2000
F 0 "#PWR0103" H 10950 1850 50  0001 C CNN
F 1 "+3.3V" H 10950 2140 50  0000 C CNN
F 2 "" H 10950 2000 60  0000 C CNN
F 3 "" H 10950 2000 60  0000 C CNN
	1    10950 2000
	1    0    0    -1  
$EndComp
Wire Wire Line
	13950 6450 14300 6450
Wire Wire Line
	14300 6450 14300 6850
Text Label 14050 6450 0    60   ~ 0
VUSB
$Comp
L Device:C C3
U 1 1
P 8600 9800
F 0 "C3" H 8625 9900 50  0000 L CNN
F 1 "0.1uF" H 8625 9700 50  0000 L CNN
F 2 "Capacitor_SMD:C_0805_2012Metric_Pad1.15x1.40mm_HandSolder" H 8600 10400 30  0000 C CNN
F 3 "" H 8600 9800 60  0000 C CNN
	1    8600 9800
	-1   0    0    1   
$EndComp
Wire Wire Line
	8600 9950 8600 10000
Wire Wire Line
	8600 9650 8600 9600
$Comp
L power:GND #PWR0104
U 1 1
P 8600 10050
F 0 "#PWR0104" H 8600 9800 50  0001 C CNN
F 1 "GND" H 8600 9900 50  0000 C CNN
F 2 "" H 8600 10050 60  0000 C CNN
F 3 "" H 8600 10050 60  0000 C CNN
	1    8600 10050
	1    0    0    -1  
$EndComp
$Comp
L power:+3.3V #PWR0105
U 1 1
P 8600 9550
F 0 "#PWR0105" H 8600 9400 50  0001 C CNN
F 1 "+3.3V" H 8600 9690 50  0000 C CNN
F 2 "" H 8600 9550 60  0000 C CNN
F 3 "" H 8600 9550 60  0000 C CNN
	1    8600 9550
	1    0    0    -1  
$EndComp
$Comp
L Device:C C2
U 1 1
P 8900 9800
F 0 "C2" H 8925 9900 50  0000 L CNN
F 1 "0.1uF" H 8925 9700 50  0000 L CNN
F 2 "Capacitor_SMD:C_0805_2012Metric_Pad1.15x1.40mm_HandSolder" H 8900 10350 30  0000 C CNN
F 3 "" H 8900 9800 60  0000 C CNN
	1    8900 9800
	-1   0    0    1   
$EndComp
Wire Wire Line
	8600 9600 8900 9600
Wire Wire Line
	8900 9600 8900 9650
Connection ~ 8600 9600
Wire Wire Line
	8600 9600 8600 9550
Wire Wire Line
	8600 10000 8900 10000
Wire Wire Line
	8900 10000 8900 9950
Connection ~ 8600 10000
Wire Wire Line
	8600 10000 8600 10050
$Comp
L Device:C C5
U 1 1
P 9250 9800
F 0 "C5" H 9275 9900 50  0000 L CNN
F 1 "0.1uF" H 9275 9700 50  0000 L CNN
F 2 "Capacitor_SMD:C_0805_2012Metric_Pad1.15x1.40mm_HandSolder" H 9250 10300 30  0000 C CNN
F 3 "" H 9250 9800 60  0000 C CNN
	1    9250 9800
	-1   0    0    1   
$EndComp
Wire Wire Line
	8900 9600 9250 9600
Wire Wire Line
	9250 9600 9250 9650
Connection ~ 8900 9600
Wire Wire Line
	8900 10000 9250 10000
Wire Wire Line
	9250 10000 9250 9950
Connection ~ 8900 10000
$Comp
L Device:C C6
U 1 1
P 9200 2300
F 0 "C6" H 9225 2400 50  0000 L CNN
F 1 "0.1uF" H 9225 2200 50  0000 L CNN
F 2 "Capacitor_SMD:C_0805_2012Metric_Pad1.15x1.40mm_HandSolder" H 9200 2450 30  0000 C CNN
F 3 "" H 9200 2300 60  0000 C CNN
	1    9200 2300
	-1   0    0    1   
$EndComp
Wire Wire Line
	9200 1850 9200 2150
Wire Wire Line
	9200 2500 9200 2450
$Comp
L power:GND #PWR0106
U 1 1
P 9200 2500
F 0 "#PWR0106" H 9200 2250 50  0001 C CNN
F 1 "GND" H 9200 2350 50  0000 C CNN
F 2 "" H 9200 2500 60  0000 C CNN
F 3 "" H 9200 2500 60  0000 C CNN
	1    9200 2500
	1    0    0    -1  
$EndComp
Connection ~ 9200 1850
Wire Wire Line
	9200 1850 9650 1850
Text Notes 1050 2450 0    60   ~ 0
MISSING IO_22 on PSoC
Text Notes 2000 1850 0    60   ~ 0
IO_2
Text Notes 2000 1950 0    60   ~ 0
IO_3
Text Notes 2000 2650 0    60   ~ 0
IO_10
Text Notes 2000 2750 0    60   ~ 0
IO_9
Text Notes 2000 2850 0    60   ~ 0
IO_11
Text Notes 5400 2050 0    60   ~ 0
IO_14
Text Notes 5400 2150 0    60   ~ 0
IO_15
Text Notes 5400 2850 0    60   ~ 0
IO_8
Text Notes 5400 2950 0    60   ~ 0
IO_7
Text Notes 5400 3050 0    60   ~ 0
IO_1
Text Notes 12650 5850 0    60   ~ 0
IO_2
Text Notes 12650 5950 0    60   ~ 0
IO_3
Text Notes 12650 4350 0    60   ~ 0
IO_10
Text Notes 12650 4450 0    60   ~ 0
IO_9
Text Notes 12650 4550 0    60   ~ 0
IO_11
Text Notes 12650 4650 0    60   ~ 0
IO_8
Text Notes 12650 3450 0    60   ~ 0
IO_7
Text Notes 2000 3050 0    60   ~ 0
IO_0
Text Notes 12650 5250 0    60   ~ 0
IO_14
Text Notes 12650 5350 0    60   ~ 0
IO_15
Text Notes 12650 5450 0    60   ~ 0
IO_0
Text Notes 12650 5550 0    60   ~ 0
IO_1
Text Label 8350 4650 0    60   ~ 0
IO_22
Wire Wire Line
	9100 4650 8150 4650
$Comp
L Connector:USB_B_Micro J1
U 1 1
P 14700 7050
F 0 "J1" H 14470 7069 50  0000 R CNN
F 1 "USB_B_Micro" H 14470 6978 50  0000 R CNN
F 2 "Connector_USB:USB_Micro-B_Wuerth_629105150521" H 14470 6902 30  0000 R CNN
F 3 "~" H 14850 7000 50  0001 C CNN
	1    14700 7050
	-1   0    0    -1  
$EndComp
Wire Wire Line
	14200 7150 14400 7150
Wire Wire Line
	14300 6950 14300 7050
Wire Wire Line
	14300 7050 14400 7050
Wire Wire Line
	14700 7500 14800 7500
Wire Wire Line
	14800 7500 14800 7450
Connection ~ 14700 7500
Wire Wire Line
	14700 7500 14700 7550
$EndSCHEMATC
